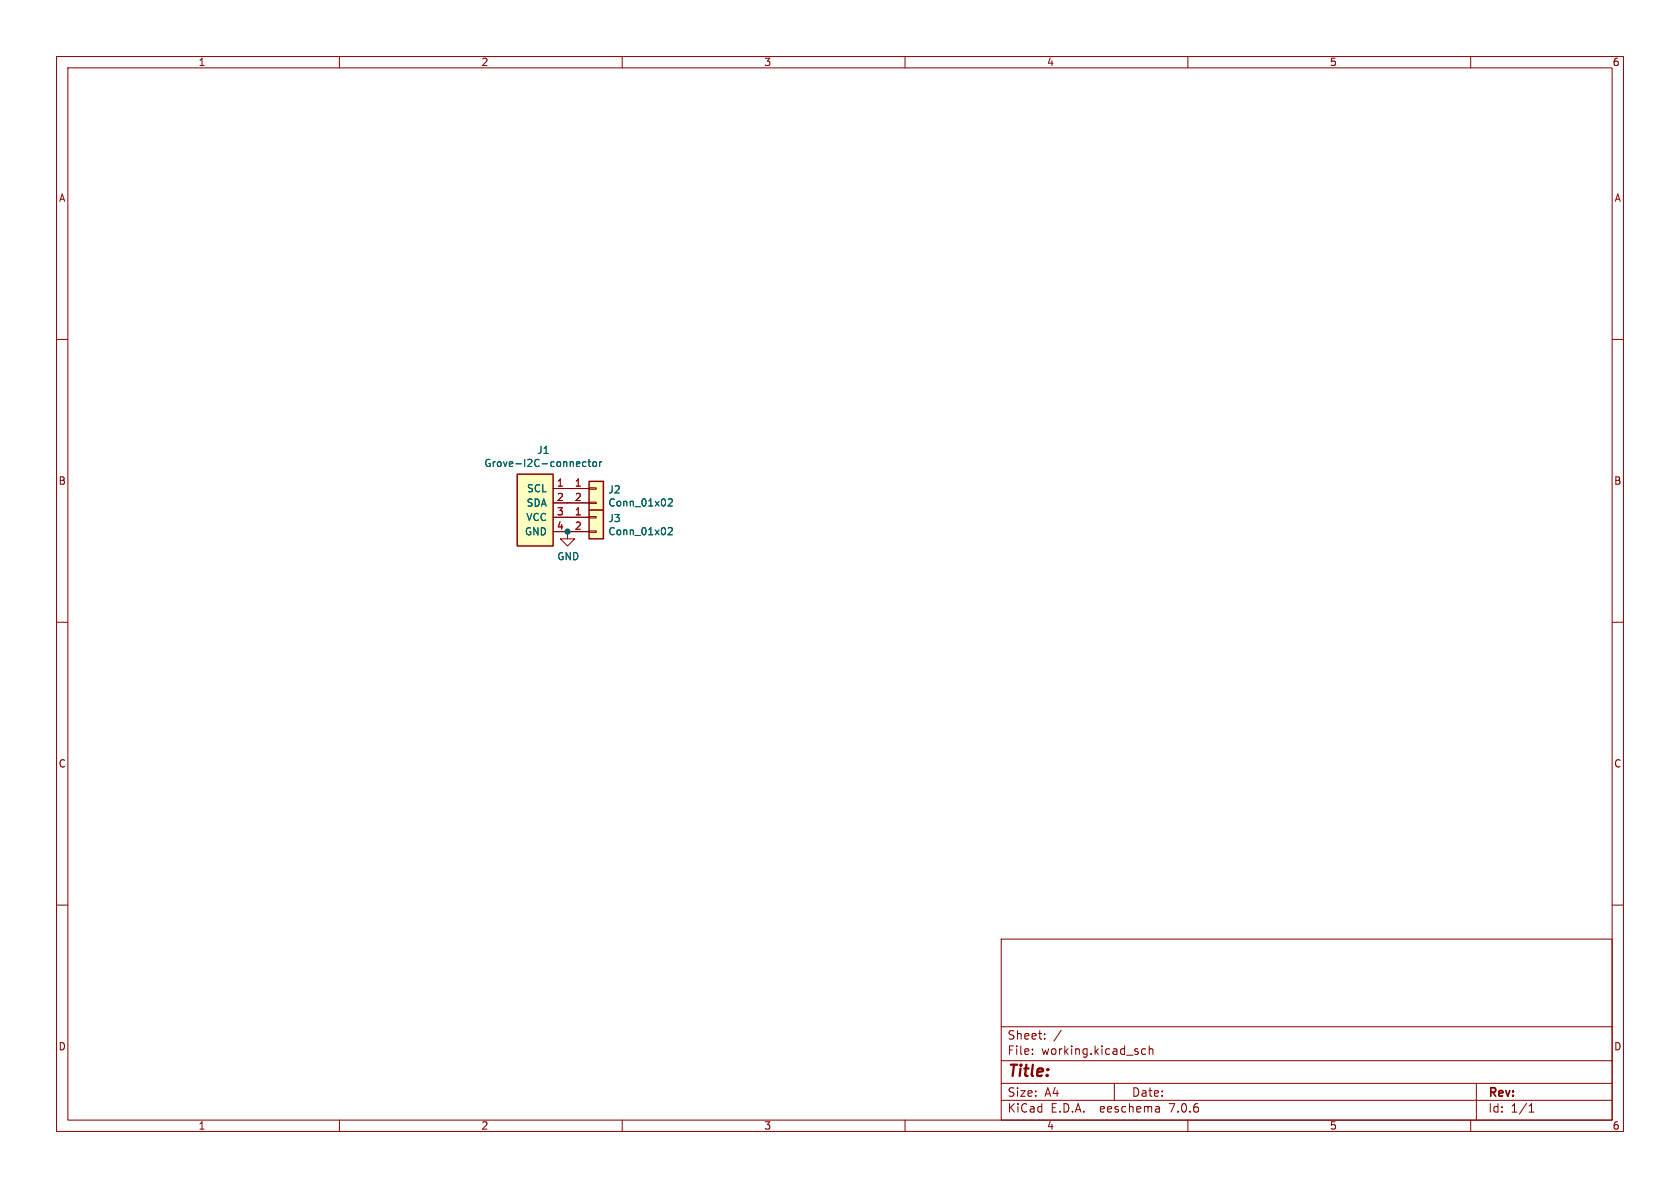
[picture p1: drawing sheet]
<svg xmlns="http://www.w3.org/2000/svg" width="297mm" height="210mm" viewBox="0 0 297 210" stroke-linecap="round" stroke-linejoin="round" font-family="sans-serif">
<g fill="none" stroke="#840000" stroke-width=".18">
<path d="M10 10h277v190h-277zM12 12h273v186h-273zM60 10v2M110 10v2M160 10v2M210 10v2M260 10v2M10 60h2M285 60h2M97.8 86.4h6.3M97.8 88.9h6.3M97.8 91.4h6.3"/>
<path d="M97.8 94h6.3M100.3 94v1.3h1.3l-1.3 1.2-1.2-1.2h1.2M104.1 88.8h1.3v.2h-1.3zM104.1 86.2h1.3v.3h-1.3zM104.1 93.9h1.3v.2h-1.3zM104.1 91.3h1.3v.3h-1.3zM10 110h2M285 110h2M10 160h2M285 160h2M177 166h108v32h-108zM60 198v2"/>
<path d="M110 198v2M160 198v2M177 194.5h108M177 191.5h108M177 187.5h108M177 181.5h108M182.5 186.3v.1M182.5 185.5v.1M184.7 183.6v.1M184.7 182.8v.1M187.6 182.1l-1.3 2M197 191.5v3"/>
<path d="M202.5 185.5l-.4-.1-.3 .3v.4l.2 .2h.5M203.2 185.5l.2-.1 .3 .1 .1 .9M203.2 184.9v1.5M204.9 195.7l.1 .9M205 196.5l-.2 .1M205 196h-.2M210 198v2M260 198v2M261 191.5v6.5M270.3 196.6h.9M270.3 195.5l.4-.4v1.5"/>
</g>
<g fill="#ffffc2" stroke="#ffffc2" stroke-width=".18">
<path d="M104.1 85.1h2.6v5.1h-2.6z"/>
<path d="M91.4 83.8h6.4v12.7h-6.4z"/>
<path d="M104.1 90.2h2.6v5.1h-2.6z"/>
</g>
<path d="M91.4 83.8h6.4v12.7h-6.4zM104.1 85.1h2.6v5.1h-2.6zM104.1 90.2h2.6v5.1h-2.6z" fill="none" stroke="#840000" stroke-width=".25"/>
<path d="M103.6 81.7l-.4-.1-.2 .3 .1 .5h.5M104 81.6h.4M104.1 81.2v1.1l.3 .2M104.9 81.7l.1-.1 .4 .1 .1 .5-.2 .2-.3 .1-.1-.2zM106 81.6v.9M106.4 81.6l-.4 .3M118.1 88.3l.5-.1 .3 .3-.8 1h.8M118.1 93.4l.5-.1 .3 .3-.8 .9h.8" fill="none" stroke="#006464" stroke-width=".18"/>
<circle cx="100.3" cy="94" r=".46" fill="#009600" stroke="#009600" stroke-width=".18"/>
<text font-size="2.8" fill="#840000" x="178" y="190.9">Title:</text>
<g font-size="2.1" fill="#840000">
<text x="178" y="184">Sheet:</text>
<text x="178" y="186.7">File:</text>
<text x="184.1" y="186.7">working.kicad_sch</text>
<text x="178" y="196.9">KiCad</text>
<text x="178" y="194.1">Size:</text>
<text x="184.7" y="194.1">A4</text>
<text x="185.7" y="196.9">E.D.A.</text>
<text x="194.6" y="196.9">eeschema</text>
<text x="200" y="194.1">Date:</text>
<text x="207" y="196.9">7.0.6</text>
<text x="263" y="194.3">Rev:</text>
<text x="263" y="196.9">Id:</text>
<text x="267.1" y="196.9">1/1</text>
</g>
<g font-size="1.8" fill="#840000">
<text x="35" y="11.9">1</text>
<text x="85" y="11.9">2</text>
<text x="135" y="11.9">3</text>
<text x="185" y="11.9">4</text>
<text x="235" y="11.9">5</text>
<text x="285" y="11.9">6</text>
<text x="10.3" y="35.9">A</text>
<text x="285.3" y="35.9">A</text>
<text x="10.3" y="85.9">B</text>
<text x="285.3" y="85.9">B</text>
<text x="10.3" y="135.9">C</text>
<text x="285.3" y="135.9">C</text>
<text x="10.3" y="185.9">D</text>
<text x="285.3" y="185.9">D</text>
<text x="35" y="199.9">1</text>
<text x="85" y="199.9">2</text>
<text x="135" y="199.9">3</text>
<text x="185" y="199.9">4</text>
<text x="235" y="199.9">5</text>
<text x="285" y="199.9">6</text>
</g>
<g font-size="1.8" fill="#006464">
<text x="85.5" y="82.8">Grove-I2C-connector</text>
<text x="94.9" y="80.4">J1</text>
<text x="93" y="89.8">SDA</text>
<text x="93.1" y="87.2">SCL</text>
<text x="107.5" y="87.4">J2</text>
<text x="107.5" y="89.7">Conn_01x02</text>
<text x="92.7" y="94.8">GND</text>
<text x="92.9" y="92.3">VCC</text>
<text x="107.5" y="92.5">J3</text>
<text x="107.5" y="94.8">Conn_01x02</text>
<text x="98.4" y="99.2">GND</text>
</g>
<g font-size="1.8" fill="#a90000">
<text x="98.4" y="86.1">1</text>
<text x="98.4" y="88.6">2</text>
<text x="101.5" y="86.1">1</text>
<text x="101.5" y="88.6">2</text>
<text x="98.4" y="91.2">3</text>
<text x="98.4" y="93.7">4</text>
<text x="101.5" y="91.2">1</text>
<text x="101.5" y="93.7">2</text>
</g>
</svg>
